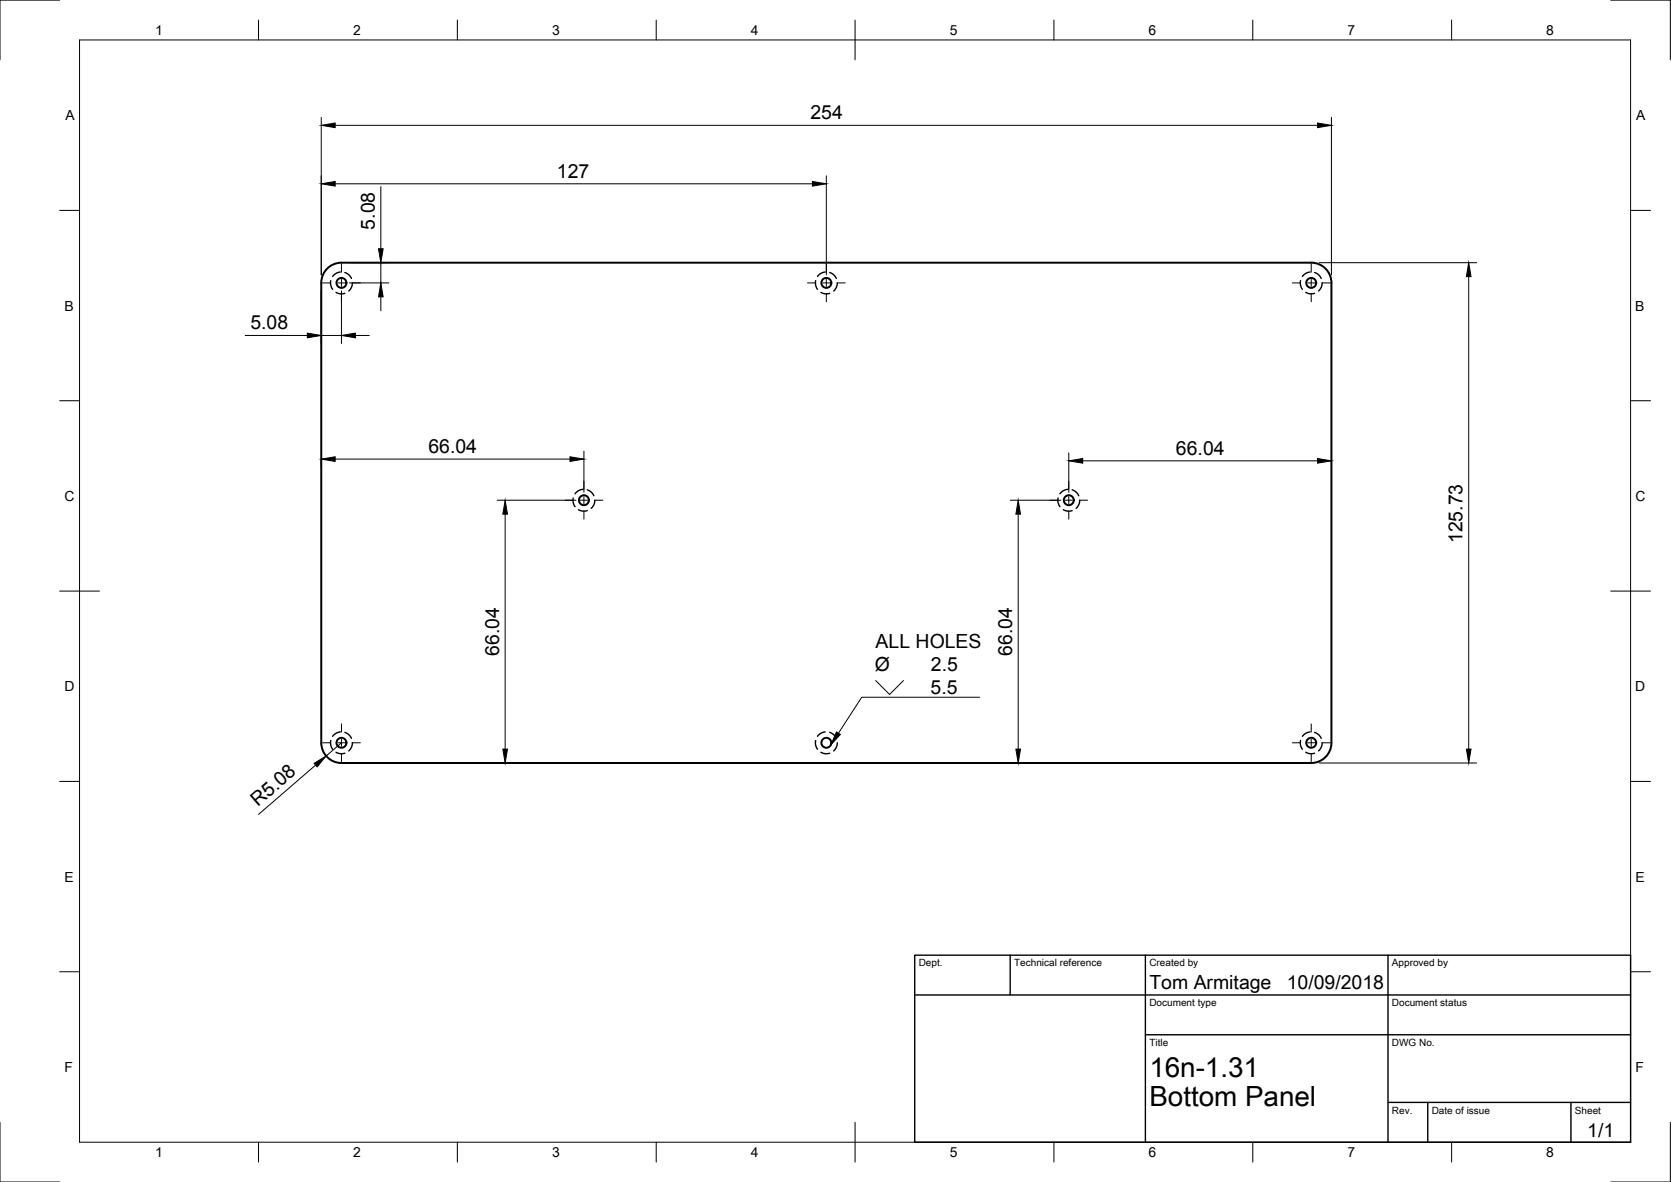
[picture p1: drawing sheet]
<svg xmlns="http://www.w3.org/2000/svg" width="420mm" height="297mm" viewBox="0 0 420 297" stroke-linecap="round" stroke-linejoin="round" font-family="sans-serif">
<!-- layer: Hidden -->
<g fill="none" stroke="#000" stroke-width=".35">
<path d="M83.2 70.5v1.1l.4 1.1M84.5 73.5l1.1 .3 1.1-.1M85.6 68.4l-1.1 .3-.9 .8M86.7 68.5l1 .5 .7 1M88.6 71.1l-.2 1.1-.7 .9M205.1 70.5v1.1l.5 1.1M206.4 73.5l1.1 .3 1.1-.1M207.5 68.4l-1.1 .3-.8 .8M208.6 68.5l1 .5 .7 1M210.5 71.1l-.2 1.1-.7 .9M327 70.5v1.2l.5 1M328.3 73.5l1.1 .3 1.1-.1"/>
<path d="M329.4 68.4l-1.1 .3-.8 .8M330.5 68.5l1 .5 .7 1M332.4 71.1l-.2 1.1-.7 .9M144.1 125.1v1.1l.5 1.1M145.4 128.1l1.1 .3 1.2-.1M146.5 123l-1.1 .3-.8 .8M147.7 123.1l1 .6 .6 .9M149.6 125.7l-.3 1.1-.6 1M266 125.1v1.1l.5 1.1M267.4 128.1l1.1 .3 1.1-.1M268.4 123l-1 .3-.9 .8M269.6 123.1l1 .5 .6 1"/>
<path d="M271.5 125.7l-.3 1.1-.6 1M83.2 186.1v1.1l.4 1.1M84.5 189l1.1 .4 1.1-.1M85.6 183.9l-1.1 .4-.9 .7M86.7 184l1 .7 .7 .8M88.6 186.7l-.2 1.1-.7 .9M205.1 186.1v1.1l.5 1.1M206.4 189l1.1 .4 1.1-.1M207.5 183.9l-1.1 .4-.8 .7M208.6 184l1 .6 .7 .9M210.5 186.7l-.2 1.1-.7 .9M327 186.1v1.2l.5 1"/>
<path d="M328.3 189l1.1 .4 1.1-.1M329.4 183.9l-1.1 .4-.8 .7M330.5 184l1 .6 .7 .9M332.4 186.7l-.2 1.1-.7 .9"/>
</g>
<!-- layer: Visible -->
<g fill="none" stroke="#000" stroke-width=".5">
<path d="M82.6 67.2a5.1 5.1 0 0 1 3.3-1.2h243.8a5.1 5.1 0 0 1 5.1 5.1v115.6a5.1 5.1 0 0 1-5.1 5h-243.8a5.1 5.1 0 0 1-5.1-5v-115.6a5.1 5.1 0 0 1 1.8-3.9z"/>
<circle cx="85.9" cy="71.1" r="1.25"/>
<circle cx="207.8" cy="71.1" r="1.25"/>
<circle cx="329.7" cy="71.1" r="1.25"/>
<circle cx="146.8" cy="125.7" r="1.25"/>
<circle cx="268.7" cy="125.7" r="1.25"/>
<circle cx="85.9" cy="186.7" r="1.25"/>
<circle cx="207.8" cy="186.7" r="1.25"/>
<circle cx="329.7" cy="186.7" r="1.25"/>
</g>
<!-- layer: Border -->
<g fill="none" stroke="#000" stroke-width=".25">
<path d="M15 0h-15v15M20 10h390v277h-390zM65 5v5M115 5v5M165 5v5M215 5v10M265 5v5M315 5v5M365 5v5M405 0h15v15M15 52.9h5M410 52.9h5"/>
<path d="M15 100.7h5M410 100.7h5M15 148.5h10M405 148.5h10M15 196.4h5M410 196.4h5M15 244.2h5M410 244.2h5M0 282v15h15M65 287v5M115 287v5M165 287v5"/>
<path d="M215 282v10M265 287v5M315 287v5M365 287v5M420 282v15h-15"/>
</g>
<!-- layer: TitleBlock -->
<path d="M230 240h180v47h-180zM230 250h180M254 240v10M288 240v47M349 240v47M288 260h122M349 277h61M359 277v10M395 277v10" fill="none" stroke="#000" stroke-width=".35"/>
<!-- layer: Dimensions -->
<g fill="none" stroke="#000" stroke-width=".25">
<path d="M80.8 29.5v39.6M84.3 31.5h247M334.8 29.5v39.6M84.3 46.2h120M95.8 46.9v15.6M207.8 44.2v24.9M80.8 73.1v13.2M85.9 73.1v13.2M87.9 66h9.9M87.9 71.1h9.9M95.8 66v5.1M95.8 74.6v3.5"/>
<path d="M331.7 66h39.6M369.3 69.5v118.7M61.7 84.3h15.6M80.8 84.3h5.1M89.4 84.3h3.5M80.8 115.4v2M84.3 115.4h59M146.8 113.4v10.3M268.7 113.8v9.9M272.2 115.8h59.1M334.8 113.8v.6M125 125.7h19.8"/>
<path d="M127 129.2v59M254 125.7h12.7M256 129.2v59M79.4 192.3l-14.4 12.4M85.9 186.7l-3.9 3.3M125 191.7h3.7M255.3 191.7h2.7M331.7 191.7h39.6"/>
</g>
<g fill="#000" stroke="#000" stroke-width=".25">
<path d="M80.8 31.5l3.5-.6v1.2zM331.3 30.9l3.5 .6-3.5 .6zM80.8 46.2l3.5-.6v1.2zM204.3 45.6l3.5 .6-3.5 .6zM95.8 71.1l.5 3.5h-1.1zM95.2 62.5h1.1l-.5 3.5zM369.3 66l.6 3.5h-1.2zM77.3 83.7l3.5 .6-3.5 .6zM85.9 84.3l3.5-.6v1.2zM80.8 115.4l3.5-.6v1.2zM143.3 114.8l3.5 .6-3.5 .6zM268.7 115.8l3.5-.6v1.2z"/>
<path d="M331.3 115.2l3.5 .6-3.5 .6zM127 125.7l.6 3.5h-1.2zM256 125.7l.6 3.5h-1.2zM79 191.8l3-1.8-2.3 2.7zM126.4 188.2h1.2l-.6 3.5zM255.4 188.2h1.2l-.6 3.5zM368.7 188.2h1.2l-.6 3.5z"/>
</g>
<!-- layer: Center Lines -->
<g fill="none" stroke="#000" stroke-width=".25">
<path d="M81.1 71.1h2.1M85 71.1h1.7M85.9 66.3v2.1M85.9 70.2v1.8M85.9 73.8v2M88.5 71.1h2.1M203 71.1h2.1M206.9 71.1h1.8M207.8 66.3v2.1M207.8 70.2v1.8M207.8 73.8v2M210.5 71.1h2"/>
<path d="M324.9 71.1h2.1M328.8 71.1h1.8M329.7 66.3v2.1M329.7 70.2v1.8M329.7 73.8v2M332.4 71.1h2M142.1 125.7h2M145.9 125.7h1.8M146.8 121v2M146.8 124.8v1.8M146.8 128.4v2.1M149.5 125.7h2.1"/>
<path d="M264 125.7h2.1M267.8 125.7h1.8M268.7 121v2M268.7 124.8v1.8M268.7 128.4v2.1M271.4 125.7h2.1M81.1 186.7h2.1M85 186.7h1.7M85.9 181.9v2.1M85.9 185.8v1.8M85.9 189.3v2.1M88.5 186.7h2.1"/>
<path d="M324.9 186.7h2.1M328.8 186.7h1.8M329.7 181.9v2.1M329.7 185.8v1.8M329.7 189.3v2.1M332.4 186.7h2"/>
</g>
<!-- layer: Annotations -->
<path d="M220.2 171l3.5 3.5 3.5-3.5M246.3 175.2h-29.6l-5.9 9.1" fill="none" stroke="#000" stroke-width=".25"/>
<path d="M210.3 183.9l1 .7-2.4 2.6z" fill="#000" stroke="#000" stroke-width=".25"/>
<g font-size="7">
<text x="289" y="270.5">16n-1.31</text>
<text x="289" y="278">Bottom Panel</text>
</g>
<g font-size="4.9">
<text x="203.8" y="29.9">254</text>
<text x="140" y="44.7">127</text>
<text x="94.2" y="57.7" transform="rotate(-90 94.2 57.7)">5.08</text>
<text x="63" y="82.8">5.08</text>
<text x="107.7" y="113.8">66.04</text>
<text x="295.7" y="114.3">66.04</text>
<text x="367.7" y="136.5" transform="rotate(-90 367.7 136.5)">125.73</text>
<text x="125.5" y="164.8" transform="rotate(-90 125.5 164.8)">66.04</text>
<text x="220.2" y="162.7">ALL HOLES</text>
<text x="254.5" y="164.8" transform="rotate(-90 254.5 164.8)">66.04</text>
<text x="220" y="168.7">Ø</text>
<text x="234.1" y="168.7">2.5</text>
<text x="234" y="174.5">5.5</text>
<text x="64.8" y="202.8" transform="rotate(-41 64.8 202.8)">R5.08</text>
<text x="289" y="248.5">Tom Armitage</text>
<text x="323.6" y="248.5">10/09/2018</text>
<text x="399.1" y="285.6">1/1</text>
</g>
<g font-size="3.5">
<text x="39" y="8.8">1</text>
<text x="88.8" y="8.8">2</text>
<text x="138.8" y="8.8">3</text>
<text x="188.7" y="8.8">4</text>
<text x="238.8" y="8.8">5</text>
<text x="288.7" y="8.8">6</text>
<text x="338.8" y="8.8">7</text>
<text x="388.8" y="8.8">8</text>
<text x="16.4" y="30.2">A</text>
<text x="411.4" y="30.2">A</text>
<text x="16.2" y="78">B</text>
<text x="411.2" y="78">B</text>
<text x="16.2" y="125.9">C</text>
<text x="411.2" y="125.9">C</text>
<text x="16.2" y="173.7">D</text>
<text x="411.2" y="173.7">D</text>
<text x="16.2" y="221.5">E</text>
<text x="411.2" y="221.5">E</text>
<text x="16.2" y="269.4">F</text>
<text x="411.2" y="269.4">F</text>
<text x="39" y="290.8">1</text>
<text x="88.8" y="290.8">2</text>
<text x="138.8" y="290.8">3</text>
<text x="188.7" y="290.8">4</text>
<text x="238.8" y="290.8">5</text>
<text x="288.7" y="290.8">6</text>
<text x="338.8" y="290.8">7</text>
<text x="388.8" y="290.8">8</text>
</g>
<g font-size="2.5">
<text x="231" y="242.8">Dept.</text>
<text x="255" y="242.8">Technical reference</text>
<text x="289" y="242.8">Created by</text>
<text x="350" y="242.8">Approved by</text>
<text x="289" y="252.8">Document type</text>
<text x="350" y="252.8">Document status</text>
<text x="289" y="262.8">Title</text>
<text x="350" y="262.8">DWG No.</text>
<text x="350" y="279.8">Rev.</text>
<text x="360" y="279.8">Date of issue</text>
<text x="396" y="279.8">Sheet</text>
</g>
</svg>
